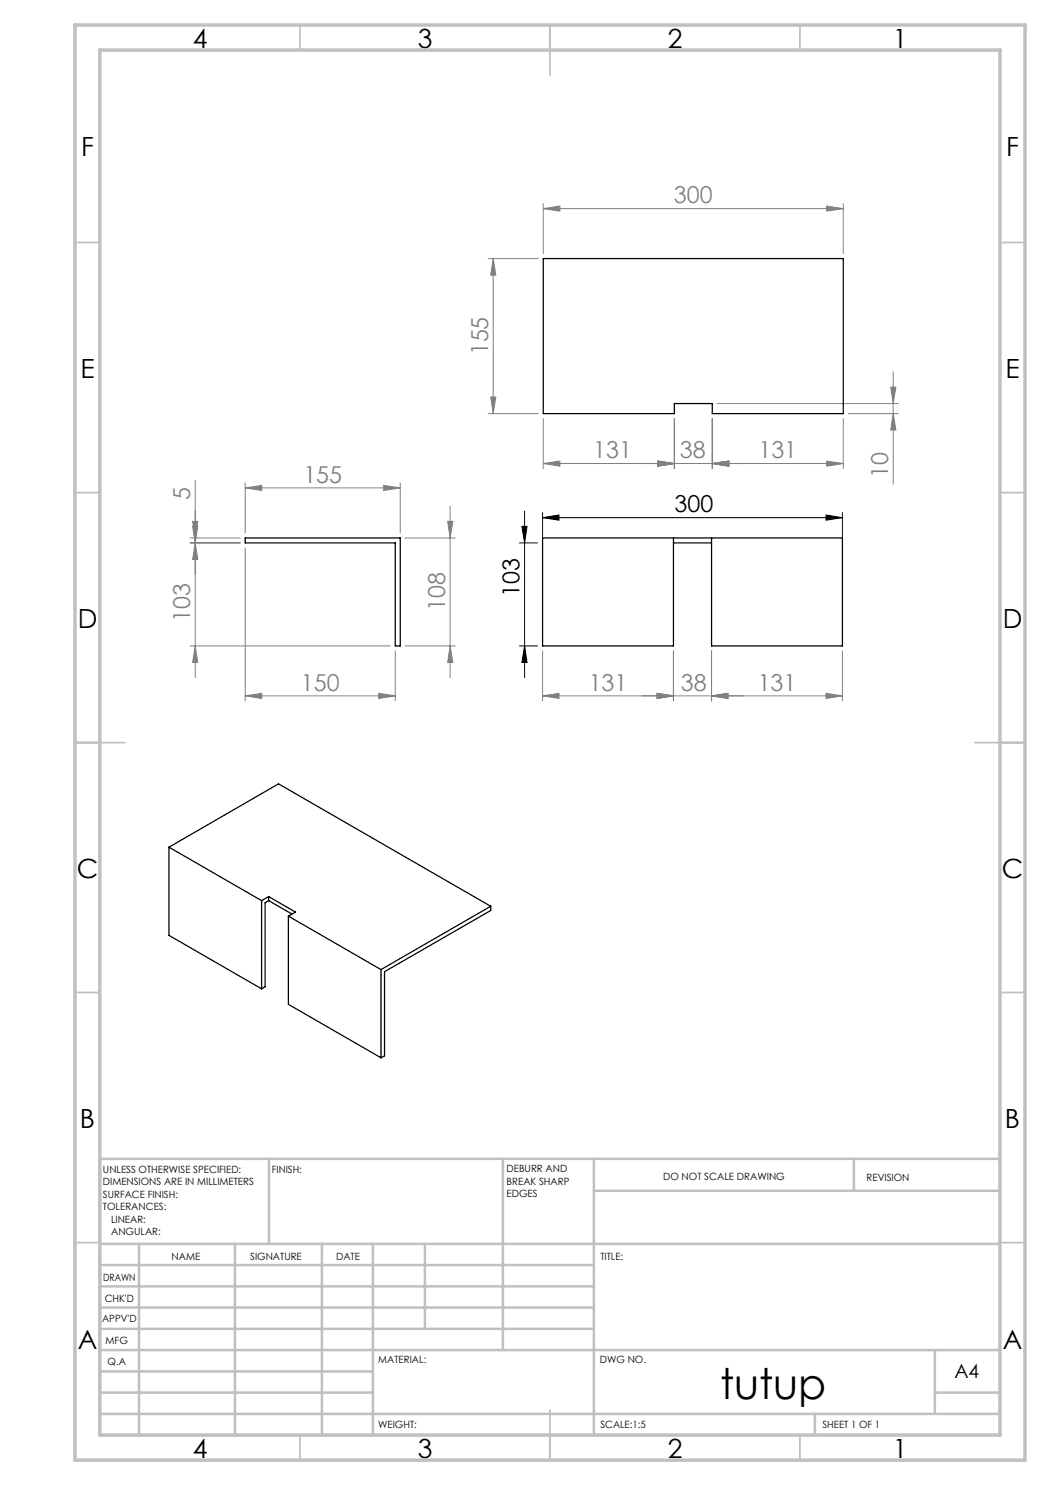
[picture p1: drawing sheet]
<svg xmlns="http://www.w3.org/2000/svg" width="210mm" height="297mm" viewBox="0 0 210 297" stroke-linecap="round" stroke-linejoin="round" font-family="sans-serif">
<path d="M103.9 108.6h3.6M104.4 105.3h1l-.5 3.3zM104.9 102.2v33.3M108.5 103.5l3.3-.5v1zM108.5 102.5v5.1M108.5 103.5h60M165.2 103l3.3 .5-3.3 .5zM168.5 102.5v5.1M103.9 129.2h3.6M104.9 129.2l.5 3.3h-1z" fill="none" stroke="#000" stroke-width=".2"/>
<g fill="none" stroke="#808080" stroke-width=".2">
<path d="M97.6 51.7h10.1M98.6 51.7l.6 3.3h-1.1zM98.6 51.7v31M108.7 41.7l3.3-.5v1zM108.7 40.7v10M108.7 41.7h60M165.3 41.2l3.4 .5-3.4 .5zM168.7 40.7v10M98.1 79.4h1.1l-.6 3.3zM178.2 77.4h1l-.6 3.3zM178.6 74.4v22.4M39.1 96.1v39.4"/>
<path d="M49 97.6l3.4-.5v1zM49 96.6v10M49 97.6h31M76.7 97.1l3.3 .5-3.3 .5zM80 96.6v10M97.6 82.7h10.1M108.7 92.7l3.3-.5v1zM108.7 83.7v10M108.7 92.7h60M131.6 92.2l3.3 .5-3.3 .5zM134.9 83.7v10M142.5 92.7l3.3-.5v1z"/>
<path d="M142.5 83.7v10M143.4 80.7h36.3M165.3 92.2l3.4 .5-3.4 .5zM168.7 83.7v10M169.7 82.7h10M178.6 82.7l.6 3.3h-1zM38 107.6h10M38 108.6h10M38.5 104.3h1l-.4 3.3zM38.5 105.3h1l-.4 3.3zM39.1 108.6l.4 3.3h-1zM49 109.6v30.6"/>
<path d="M81 107.6h10.1M89.5 104.3h1.1l-.6 3.3zM90 101.2v34.3M38 129.2h40M39.1 129.2l.4 3.3h-1zM49 139.2l3.4-.5v1zM49 139.2h30.1M75.7 138.7l3.4 .5-3.4 .5zM79.1 130.2v10M81 129.2h10.1M90 129.2l.6 3.3h-1.1zM108.5 139.2l3.3-.5v1z"/>
<path d="M108.5 130.2v10M108.5 139.2h60M131.4 138.7l3.3 .5-3.3 .5zM134.7 130.2v10M142.3 139.2l3.3-.5v1zM142.3 130.2v10M165.2 138.7l3.3 .5-3.3 .5zM168.5 130.2v10"/>
</g>
<g fill="none" stroke="#c0c0c0" stroke-width=".35">
<path d="M60 5v5M110 5v10M160 5v5M15 48.5h5M200 48.5h5M15 98.5h5M200 98.5h5M15 148.5h10M195 148.5h10M15 198.5h5M200 198.5h5M15 248.5h5"/>
<path d="M200 248.5h5M60 287v5M110 282v10M160 287v5"/>
</g>
<g fill="none" stroke="#c0c0c0" stroke-width=".5">
<path d="M53.8 231.8v17M100.6 231.8v38.2M118.8 231.8v55.2M118.8 238.2h81.2M170.8 231.8v6.4M200 231.8h-180v55.2M20 248.8h180M20 257.3h98.8M20 253h98.8M27.8 248.8v38.2M47 248.8v38.2M64.4 248.8v38.2"/>
<path d="M74.6 248.8v38.2M85 248.8v17M20 265.8h98.8M20 261.5h98.8M20 278.5h54.6M20 274.3h54.6M20 270h180M187 278.5h13M187 270v12.8M20 282.8h180M163 282.8v4.2"/>
</g>
<path d="M15 5h190v287h-190zM20 10h180v277h-180z" fill="none" stroke="#c0c0c0" stroke-width=".7"/>
<g fill="#000">
<path d="M104.4 105.3h1l-.5 3.3zM104.9 129.2l.5 3.3h-1z"/>
<path d="M108.5 103.5l3.3-.5v1zM165.2 103l3.3 .5-3.3 .5z"/>
</g>
<g fill="#808080">
<path d="M131.4 138.7l3.3 .5-3.3 .5zM108.5 139.2l3.3-.5v1zM165.2 138.7l3.3 .5-3.3 .5zM142.3 139.2l3.3-.5v1zM165.3 41.2l3.4 .5-3.4 .5zM108.7 41.7l3.3-.5v1zM131.6 92.2l3.3 .5-3.3 .5zM108.7 92.7l3.3-.5v1zM165.3 92.2l3.4 .5-3.4 .5zM142.5 92.7l3.3-.5v1zM142.5 92.7l3.3-.5v1zM131.6 92.2l3.3 .5-3.3 .5z"/>
<path d="M131.4 138.7l3.3 .5-3.3 .5zM142.3 139.2l3.3-.5v1zM49 97.6l3.4-.5v1zM76.7 97.1l3.3 .5-3.3 .5zM49 139.2l3.4-.5v1zM75.7 138.7l3.4 .5-3.4 .5z"/>
<path d="M178.6 82.7l.6 3.3h-1zM178.2 77.4h1l-.6 3.3z"/>
<path d="M89.5 104.3h1.1l-.6 3.3zM90 129.2l.6 3.3h-1.1zM38.5 104.3h1l-.4 3.3zM39.1 108.6l.4 3.3h-1zM38.5 105.3h1l-.4 3.3zM39.1 129.2l.4 3.3h-1zM98.6 51.7l.6 3.3h-1.1zM98.1 79.4h1.1l-.6 3.3z"/>
</g>
<g fill="none" stroke="#000" stroke-width=".25">
<path d="M108.7 51.7h60v31h-26.2v-2h-7.6v2h-26.2zM49 107.6h31v21.6h-.9v-20.6h-30.1zM134.7 107.6v21.6h-26.2v-21.6h60v21.6h-26.2v-21.6M134.7 108.6h7.6M33.8 169.4v17.7l18.5 10.7M33.8 169.4l18.5 10.7M33.8 169.4l21.9-12.6 42.4 24.5M53.7 179.3l5.4 3.1-1.4 .8M53.7 179.3l-1.4 .8M53.7 179.3v.8M52.3 180.1v17.7M53.7 180.1l4.7 2.7"/>
<path d="M53.7 180.1l-.7 .4v16.8l-.7 .5M57.7 183.2v17.7l18.5 10.7M57.7 183.2l18.5 10.7M76.2 193.9v17.7M98.1 181.3l-21.9 12.6M98.1 181.3v.8l-21.2 12.2v16.9l-.7 .4"/>
</g>
<text font-size="8.5" x="144" y="279.7">tutup</text>
<g font-size="5.3">
<text x="38.5" y="9.5">4</text>
<text x="83.5" y="9.5">3</text>
<text x="133.6" y="9.5">2</text>
<text x="178.6" y="9.5">1</text>
<text x="16.2" y="31.3">F</text>
<text x="201.2" y="31.3">F</text>
<text x="16.1" y="75.5">E</text>
<text x="201.1" y="75.5">E</text>
<text x="15.5" y="125.5">D</text>
<text x="200.5" y="125.5">D</text>
<text x="15.4" y="175.5">C</text>
<text x="200.4" y="175.5">C</text>
<text x="16" y="225.5">B</text>
<text x="201" y="225.5">B</text>
<text x="15.5" y="269.8">A</text>
<text x="200.5" y="269.8">A</text>
<text x="38.5" y="291.5">4</text>
<text x="83.5" y="291.5">3</text>
<text x="133.6" y="291.5">2</text>
<text x="178.6" y="291.5">1</text>
</g>
<g font-size="4.7" fill="#808080">
<text x="134.8" y="40.7">300</text>
<text x="97.7" y="71.1" transform="rotate(-90 97.7 71.1)">155</text>
<text x="118.6" y="91.7">131</text>
<text x="136" y="91.7">38</text>
<text x="151.7" y="91.7">131</text>
<text x="177.7" y="95.5" transform="rotate(-90 177.7 95.5)">10</text>
<text x="38" y="99.9" transform="rotate(-90 38 99.9)">5</text>
<text x="60.7" y="96.6">155</text>
<text x="38" y="124.3" transform="rotate(-90 38 124.3)">103</text>
<text x="89" y="122.2" transform="rotate(-90 89 122.2)">108</text>
<text x="60.2" y="138.1">150</text>
<text x="117.7" y="138.1">131</text>
<text x="136.2" y="138.1">38</text>
<text x="151.5" y="138.1">131</text>
</g>
<g font-size="4.7">
<text x="134.9" y="102.5">300</text>
<text x="103.9" y="119.3" transform="rotate(-90 103.9 119.3)">103</text>
</g>
<text font-size="3.9" x="190.9" y="275.5">A4</text>
<g font-size="2">
<text x="20.6" y="234.6">UNLESS OTHERWISE SPECIFIED:</text>
<text x="20.6" y="237.1">DIMENSIONS ARE IN MILLIMETERS</text>
<text x="20.6" y="239.6">SURFACE FINISH:</text>
<text x="54.4" y="234.6">FINISH:</text>
<text x="101.3" y="234.5">DEBURR AND</text>
<text x="101.3" y="237">BREAK SHARP</text>
<text x="101.3" y="239.5">EDGES</text>
<text x="132.6" y="236">DO NOT SCALE DRAWING</text>
<text x="173.3" y="236.2">REVISION</text>
<text x="20.6" y="242.1">TOLERANCES:</text>
<text x="22.2" y="244.6">LINEAR:</text>
<text x="22.2" y="247.1">ANGULAR:</text>
<text x="34.3" y="252">NAME</text>
<text x="50" y="251.9">SIGNATURE</text>
<text x="67.2" y="251.9">DATE</text>
<text x="120.1" y="251.9">TITLE:</text>
<text x="20.6" y="256.1">DRAWN</text>
<text x="20.9" y="260.3">CHK'D</text>
<text x="20.4" y="264.4">APPV'D</text>
<text x="21.1" y="268.8">MFG</text>
<text x="21.5" y="273">Q.A</text>
<text x="75.6" y="272.5">MATERIAL:</text>
<text x="120" y="272.5">DWG NO.</text>
<text x="75.6" y="285.5">WEIGHT:</text>
<text x="120.1" y="285.6">SCALE:1:5</text>
<text x="164.5" y="285.6">SHEET 1 OF 1</text>
</g>
</svg>
